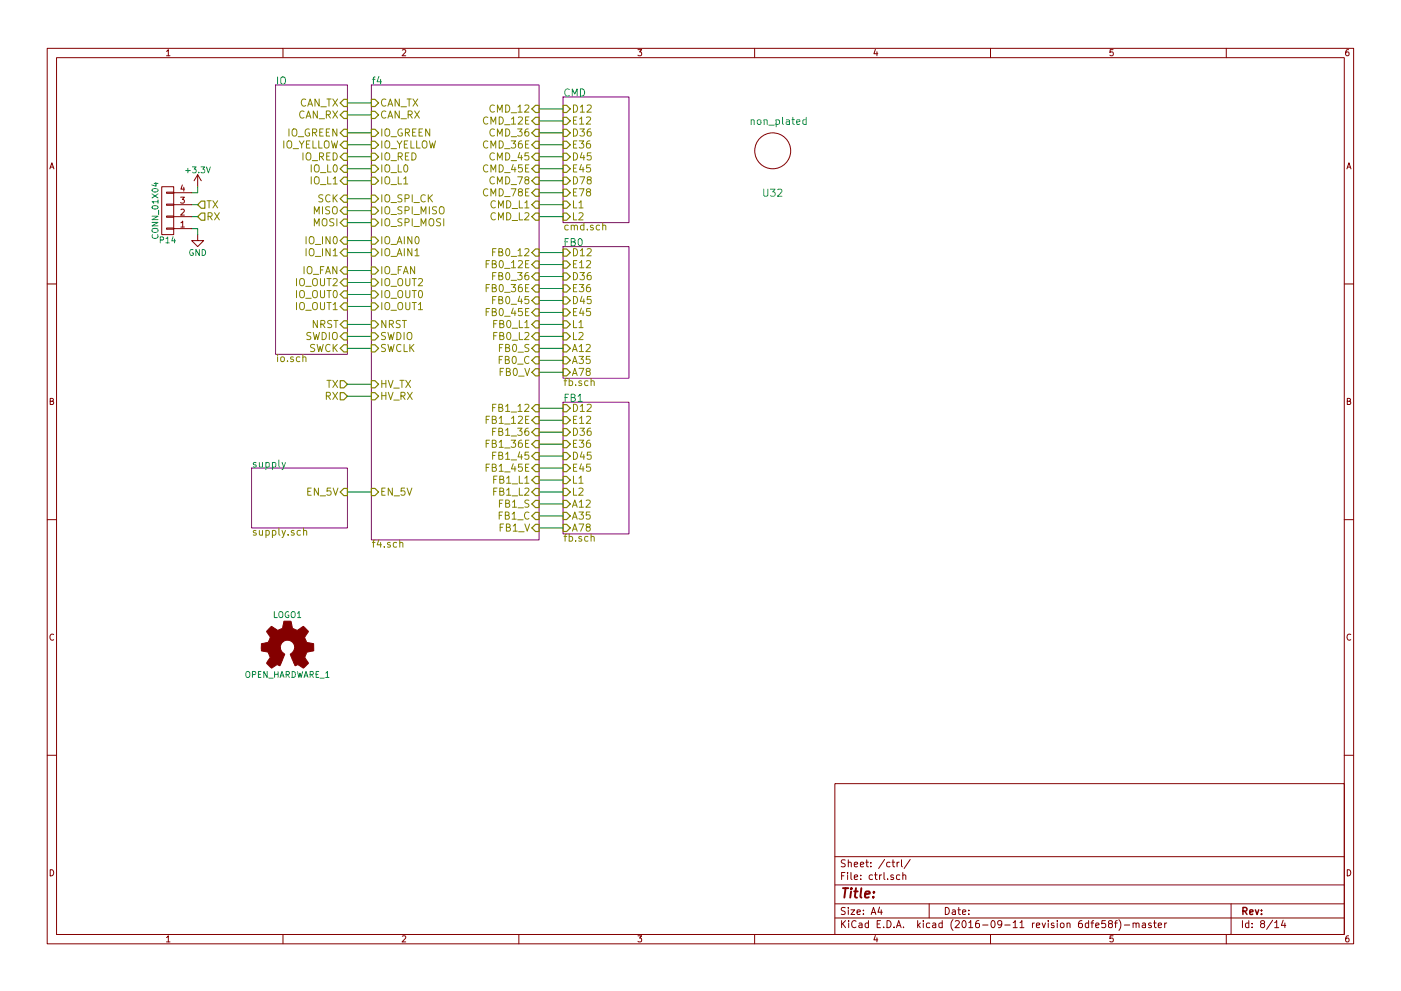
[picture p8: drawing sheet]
EESchema Schematic File Version 2
LIBS:transistors
LIBS:stm32
LIBS:conn
LIBS:power
LIBS:74xgxx
LIBS:74xx
LIBS:ac-dc
LIBS:actel
LIBS:adc-dac
LIBS:Altera
LIBS:analog_devices
LIBS:analog_switches
LIBS:atmel
LIBS:audio
LIBS:brooktre
LIBS:cmos_ieee
LIBS:cmos4000
LIBS:contrib
LIBS:cypress
LIBS:dc-dc
LIBS:device
LIBS:digital-audio
LIBS:diode
LIBS:display
LIBS:dsp
LIBS:elec-unifil
LIBS:ESD_Protection
LIBS:ftdi
LIBS:gennum
LIBS:graphic
LIBS:hc11
LIBS:intel
LIBS:interface
LIBS:ir
LIBS:Lattice
LIBS:linear
LIBS:logo
LIBS:maxim
LIBS:memory
LIBS:microchip_dspic33dsc
LIBS:microchip_pic10mcu
LIBS:microchip_pic12mcu
LIBS:microchip_pic16mcu
LIBS:microchip_pic18mcu
LIBS:microchip_pic32mcu
LIBS:microchip
LIBS:microcontrollers
LIBS:motor_drivers
LIBS:motorola
LIBS:msp430
LIBS:nordicsemi
LIBS:nxp_armmcu
LIBS:onsemi
LIBS:opto
LIBS:Oscillators
LIBS:philips
LIBS:Power_Management
LIBS:powerint
LIBS:pspice
LIBS:references
LIBS:regul
LIBS:relays
LIBS:rfcom
LIBS:sensors
LIBS:silabs
LIBS:siliconi
LIBS:stm8
LIBS:supertex
LIBS:switches
LIBS:texas
LIBS:transf
LIBS:ttl_ieee
LIBS:valves
LIBS:video
LIBS:Xicor
LIBS:xilinx
LIBS:Zilog
LIBS:stmbl_4.0-cache
EELAYER 25 0
EELAYER END
$Descr A4 11693 8268
encoding utf-8
Sheet 8 14
Title ""
Date ""
Rev ""
Comp ""
Comment1 ""
Comment2 ""
Comment3 ""
Comment4 ""
$EndDescr
$Sheet
S 2100 3900 800  500 
U 56591916
F0 "supply" 60
F1 "supply.sch" 60
F2 "EN_5V" I R 2900 4100 60 
$EndSheet
$Sheet
S 4700 800  550  1050
U 56591919
F0 "CMD" 60
F1 "cmd.sch" 60
F2 "D12" I L 4700 900 60 
F3 "E12" I L 4700 1000 60 
F4 "D36" I L 4700 1100 60 
F5 "E36" I L 4700 1200 60 
F6 "D45" I L 4700 1300 60 
F7 "E45" I L 4700 1400 60 
F8 "D78" I L 4700 1500 60 
F9 "E78" I L 4700 1600 60 
F10 "L1" I L 4700 1700 60 
F11 "L2" I L 4700 1800 60 
$EndSheet
$Sheet
S 4700 2050 550  1100
U 5659191C
F0 "FB0" 60
F1 "fb.sch" 60
F2 "D12" I L 4700 2100 60 
F3 "E12" I L 4700 2200 60 
F4 "D36" I L 4700 2300 60 
F5 "E36" I L 4700 2400 60 
F6 "D45" I L 4700 2500 60 
F7 "E45" I L 4700 2600 60 
F8 "L1" I L 4700 2700 60 
F9 "L2" I L 4700 2800 60 
F10 "A12" I L 4700 2900 60 
F11 "A35" I L 4700 3000 60 
F12 "A78" I L 4700 3100 60 
$EndSheet
$Sheet
S 4700 3350 550  1100
U 565F7162
F0 "FB1" 60
F1 "fb.sch" 60
F2 "D12" I L 4700 3400 60 
F3 "E12" I L 4700 3500 60 
F4 "D36" I L 4700 3600 60 
F5 "E36" I L 4700 3700 60 
F6 "D45" I L 4700 3800 60 
F7 "E45" I L 4700 3900 60 
F8 "L1" I L 4700 4000 60 
F9 "L2" I L 4700 4100 60 
F10 "A12" I L 4700 4200 60 
F11 "A35" I L 4700 4300 60 
F12 "A78" I L 4700 4400 60 
$EndSheet
Wire Wire Line
	4500 900  4700 900 
Wire Wire Line
	4500 1000 4700 1000
Wire Wire Line
	4500 1100 4700 1100
Wire Wire Line
	4500 1200 4700 1200
Wire Wire Line
	4500 1300 4700 1300
Wire Wire Line
	4500 1400 4700 1400
Wire Wire Line
	4500 1500 4700 1500
Wire Wire Line
	4500 1600 4700 1600
Wire Wire Line
	4500 1700 4700 1700
Wire Wire Line
	4500 1800 4700 1800
Wire Wire Line
	4500 2100 4700 2100
Wire Wire Line
	4500 2200 4700 2200
Wire Wire Line
	4500 2300 4700 2300
Wire Wire Line
	4500 2400 4700 2400
Wire Wire Line
	4500 2500 4700 2500
Wire Wire Line
	4500 2600 4700 2600
Wire Wire Line
	4500 2700 4700 2700
Wire Wire Line
	4500 2800 4700 2800
Wire Wire Line
	4500 2900 4700 2900
Wire Wire Line
	4500 3000 4700 3000
Wire Wire Line
	4500 3100 4700 3100
Wire Wire Line
	4500 3400 4700 3400
Wire Wire Line
	4500 3500 4700 3500
Wire Wire Line
	4500 3600 4700 3600
Wire Wire Line
	4500 3700 4700 3700
Wire Wire Line
	4500 3800 4700 3800
Wire Wire Line
	4500 3900 4700 3900
Wire Wire Line
	4500 4000 4700 4000
Wire Wire Line
	4500 4100 4700 4100
Wire Wire Line
	4700 4200 4500 4200
Wire Wire Line
	4500 4300 4700 4300
Wire Wire Line
	4500 4400 4700 4400
Wire Wire Line
	2900 950  3100 950 
Wire Wire Line
	2900 1100 3100 1100
Wire Wire Line
	2900 2250 3100 2250
Wire Wire Line
	2900 2350 3100 2350
Wire Wire Line
	2900 2450 3100 2450
Wire Wire Line
	2900 2550 3100 2550
Text HLabel 2900 3200 0    60   Input ~ 0
TX
Text HLabel 2900 3300 0    60   Input ~ 0
RX
Wire Wire Line
	2900 3200 3100 3200
Wire Wire Line
	2900 3300 3100 3300
$Sheet
S 2300 700  600  2250
U 56591923
F0 "IO" 60
F1 "io.sch" 60
F2 "CAN_TX" I R 2900 850 60 
F3 "CAN_RX" I R 2900 950 60 
F4 "IO_FAN" I R 2900 2250 60 
F5 "IO_OUT2" I R 2900 2350 60 
F6 "IO_OUT0" I R 2900 2450 60 
F7 "IO_OUT1" I R 2900 2550 60 
F8 "IO_IN0" I R 2900 2000 60 
F9 "IO_IN1" I R 2900 2100 60 
F10 "MISO" I R 2900 1750 60 
F11 "MOSI" I R 2900 1850 60 
F12 "SCK" I R 2900 1650 60 
F13 "NRST" I R 2900 2700 60 
F14 "SWDIO" I R 2900 2800 60 
F15 "SWCK" I R 2900 2900 60 
F16 "IO_L0" I R 2900 1400 60 
F17 "IO_L1" I R 2900 1500 60 
F18 "IO_GREEN" I R 2900 1100 60 
F19 "IO_YELLOW" I R 2900 1200 60 
F20 "IO_RED" I R 2900 1300 60 
$EndSheet
Wire Wire Line
	2900 1650 3100 1650
Wire Wire Line
	2900 1500 3100 1500
Text HLabel 1650 1700 2    60   Input ~ 0
TX
Text HLabel 1650 1800 2    60   Input ~ 0
RX
Wire Wire Line
	1650 1700 1600 1700
Wire Wire Line
	1600 1800 1650 1800
$Comp
L +3.3V #PWR068
U 1 1
P 1650 1550
F 0 "#PWR068" H 1650 1400 50  0001 C CNN
F 1 "+3.3V" H 1650 1690 50  0000 C CNN
F 2 "" H 1650 1550 50  0000 C CNN
F 3 "" H 1650 1550 50  0000 C CNN
	1    1650 1550
	-1   0    0    -1  
$EndComp
Wire Wire Line
	1650 1550 1650 1600
Wire Wire Line
	1650 1600 1600 1600
$Comp
L GND #PWR069
U 1 1
P 1650 1950
F 0 "#PWR069" H 1650 1700 50  0001 C CNN
F 1 "GND" H 1650 1800 50  0000 C CNN
F 2 "" H 1650 1950 50  0000 C CNN
F 3 "" H 1650 1950 50  0000 C CNN
	1    1650 1950
	1    0    0    -1  
$EndComp
Wire Wire Line
	1600 1900 1650 1900
Wire Wire Line
	1650 1900 1650 1950
$Comp
L CONN_01X04 P14
U 1 1
P 1400 1750
F 0 "P14" H 1400 2000 50  0000 C CNN
F 1 "CONN_01X04" V 1500 1750 50  0000 C CNN
F 2 "stmbl:Pin_Header_Angled_1x04" H 1400 1750 50  0001 C CNN
F 3 "" H 1400 1750 50  0000 C CNN
	1    1400 1750
	-1   0    0    1   
$EndComp
Wire Wire Line
	3100 1200 2900 1200
Wire Wire Line
	2900 1300 3100 1300
Wire Wire Line
	3100 1400 2900 1400
Wire Wire Line
	2900 2700 3100 2700
Wire Wire Line
	2900 2800 3100 2800
Wire Wire Line
	2900 2900 3100 2900
Wire Wire Line
	2900 4100 3100 4100
$Sheet
S 3100 700  1400 3800
U 56591913
F0 "f4" 60
F1 "f4.sch" 60
F2 "CMD_12" I R 4500 900 60 
F3 "CMD_36" I R 4500 1100 60 
F4 "CMD_45" I R 4500 1300 60 
F5 "FB0_12" I R 4500 2100 60 
F6 "FB0_36" I R 4500 2300 60 
F7 "FB0_45" I R 4500 2500 60 
F8 "FB1_12" I R 4500 3400 60 
F9 "FB1_36" I R 4500 3600 60 
F10 "FB1_45" I R 4500 3800 60 
F11 "HV_TX" I L 3100 3200 60 
F12 "HV_RX" I L 3100 3300 60 
F13 "CAN_RX" I L 3100 950 60 
F14 "CMD_78" I R 4500 1500 60 
F15 "CMD_36E" I R 4500 1200 60 
F16 "CMD_45E" I R 4500 1400 60 
F17 "CMD_78E" I R 4500 1600 60 
F18 "CMD_12E" I R 4500 1000 60 
F19 "FB0_12E" I R 4500 2200 60 
F20 "FB0_36E" I R 4500 2400 60 
F21 "FB0_45E" I R 4500 2600 60 
F22 "FB1_12E" I R 4500 3500 60 
F23 "FB1_36E" I R 4500 3700 60 
F24 "FB1_45E" I R 4500 3900 60 
F25 "CMD_L1" I R 4500 1700 60 
F26 "CMD_L2" I R 4500 1800 60 
F27 "FB0_L1" I R 4500 2700 60 
F28 "FB0_L2" I R 4500 2800 60 
F29 "FB1_L1" I R 4500 4000 60 
F30 "FB1_L2" I R 4500 4100 60 
F31 "FB0_S" I R 4500 2900 60 
F32 "FB1_S" I R 4500 4200 60 
F33 "FB0_C" I R 4500 3000 60 
F34 "FB1_C" I R 4500 4300 60 
F35 "CAN_TX" I L 3100 850 60 
F36 "SWDIO" I L 3100 2800 60 
F37 "SWCLK" I L 3100 2900 60 
F38 "NRST" I L 3100 2700 60 
F39 "IO_FAN" I L 3100 2250 60 
F40 "IO_OUT2" I L 3100 2350 60 
F41 "IO_OUT0" I L 3100 2450 60 
F42 "IO_OUT1" I L 3100 2550 60 
F43 "IO_SPI_MISO" I L 3100 1750 60 
F44 "IO_SPI_CK" I L 3100 1650 60 
F45 "IO_SPI_MOSI" I L 3100 1850 60 
F46 "FB0_V" I R 4500 3100 60 
F47 "FB1_V" I R 4500 4400 60 
F48 "IO_AIN0" I L 3100 2000 60 
F49 "IO_AIN1" I L 3100 2100 60 
F50 "EN_5V" I L 3100 4100 60 
F51 "IO_L0" I L 3100 1400 60 
F52 "IO_L1" I L 3100 1500 60 
F53 "IO_GREEN" I L 3100 1100 60 
F54 "IO_YELLOW" I L 3100 1200 60 
F55 "IO_RED" I L 3100 1300 60 
$EndSheet
Wire Wire Line
	2900 850  3100 850 
Wire Wire Line
	2900 2100 3100 2100
Wire Wire Line
	3100 2000 2900 2000
Wire Wire Line
	2900 1850 3100 1850
Wire Wire Line
	3100 1750 2900 1750
$Comp
L non_plated U32
U 1 1
P 6450 1250
F 0 "U32" H 6450 900 60  0000 C CNN
F 1 "non_plated" H 6500 1500 60  0000 C CNN
F 2 "stmbl:non_plated_3mm" H 6450 1250 60  0001 C CNN
F 3 "" H 6450 1250 60  0001 C CNN
	1    6450 1250
	1    0    0    -1  
$EndComp
$Comp
L OPEN_HARDWARE_1 LOGO1
U 1 1
P 2400 5400
F 0 "LOGO1" H 2400 5675 50  0000 C CNN
F 1 "OPEN_HARDWARE_1" H 2400 5175 50  0000 C CNN
F 2 "Symbols:Symbol_OSHW-Logo_SilkScreen" H 2400 5400 60  0001 C CNN
F 3 "" H 2400 5400 60  0001 C CNN
	1    2400 5400
	1    0    0    -1  
$EndComp
$EndSCHEMATC
